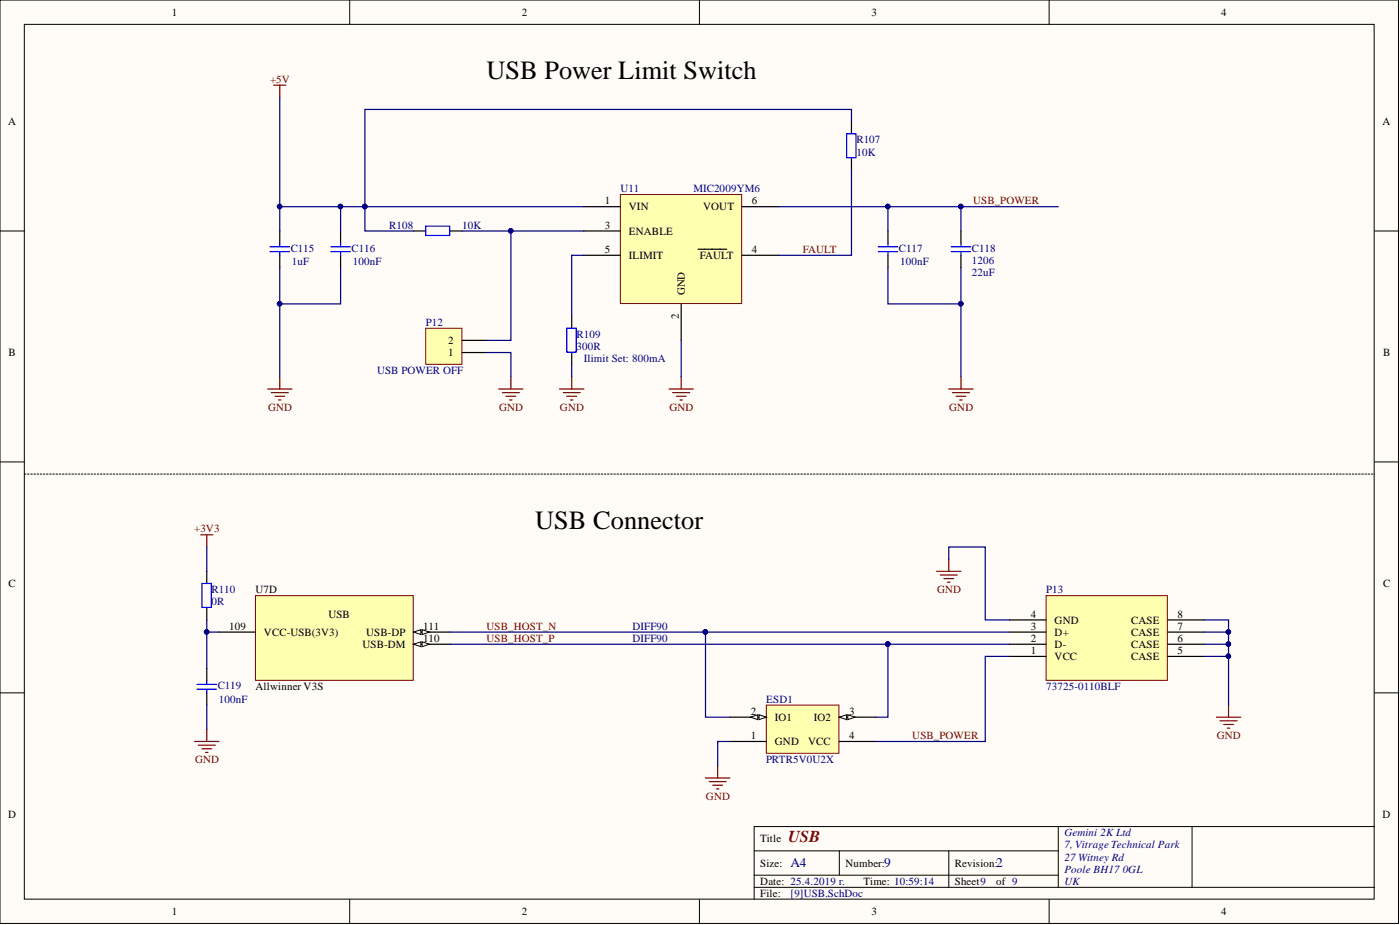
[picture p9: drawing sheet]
<svg xmlns="http://www.w3.org/2000/svg" width="292mm" height="193mm" viewBox="0 0 292 193" stroke-linecap="round" stroke-linejoin="round" font-family="sans-serif">
<g fill="#fffcf8" stroke="#000" stroke-width=".21">
<path d="M0 0h291.8v192.6h-291.8z"/>
<path d="M5.1 5.1h281.6v182.5h-281.6z"/>
</g>
<g fill="none" stroke="#000" stroke-width=".21">
<path d="M73 0v5.1M145.9 0v5.1M218.9 0v5.1M0 48.2h5.1M286.8 48.2h5.1M0 96.4h5.1M286.8 96.4h5.1M0 144.5h5.1M286.8 144.5h5.1M157.3 177.5h63.5M175.1 177.5v5.1M198 177.5v7.6"/>
<path d="M220.8 172.4v12.7M248.7 172.4h-91.4v15.2M286.8 172.4h-38.1v12.7M73 187.6v5.1M145.9 187.6v5.1M157.3 185.1h129.5M157.3 182.6h63.5M218.9 187.6v5.1"/>
</g>
<path d="M53.3 124.3h32.9v17.6h-32.9z" fill="#ffffb0" stroke="#800000" stroke-width=".21"/>
<path d="M45.7 131.9h7.6M86.3 134.4h7.6" fill="none" stroke="#000" stroke-width=".25"/>
<path d="M86.3 134.4l1.5-.5v1z" fill="#fffcf8"/>
<path d="M86.3 134.4l1.5-.5v1z" fill="none" stroke="#000" stroke-width=".21"/>
<path d="M88.1 133.9l1.5 .5-1.5 .5z" fill="#fffcf8"/>
<path d="M88.1 133.9l1.5 .5-1.5 .5z" fill="none" stroke="#000" stroke-width=".21"/>
<path d="M86.3 131.9h7.6" fill="none" stroke="#000" stroke-width=".25"/>
<path d="M86.3 131.9l1.5-.5v1z" fill="#fffcf8"/>
<path d="M86.3 131.9l1.5-.5v1z" fill="none" stroke="#000" stroke-width=".21"/>
<path d="M88.1 131.4l1.5 .5-1.5 .5z" fill="#fffcf8"/>
<path d="M88.1 131.4l1.5 .5-1.5 .5z" fill="none" stroke="#000" stroke-width=".21"/>
<path d="M43.1 119.2v2.5M43.1 126.8v2.5M43.1 139.5v2.5M43.1 144.5v2.6" fill="none" stroke="#000" stroke-width=".25"/>
<path d="M42.1 121.7h2v5h-2zM41.1 142.8h4.1M41.1 143.8h4.1M43.1 142v.8M43.1 143.8v.7" fill="none" stroke="#00f" stroke-width=".25"/>
<path d="M41.9 111.6h2.5M43.1 111.6v2.5M40.6 154.7h5.1M41.4 155.4h3.5M42.1 156.2h2.1M42.9 157h.5M43.1 152.1v2.6" fill="none" stroke="#800000" stroke-width=".25"/>
<path d="M218.3 124.3h25.3v17.6h-25.3z" fill="#ffffb0" stroke="#800000" stroke-width=".21"/>
<path d="M210.6 136.9h7.7M210.6 134.4h7.7M210.6 131.9h7.7M210.6 129.3h7.7M243.6 136.9h7.7M243.6 134.4h7.7M243.6 131.9h7.7M243.6 129.3h7.7" fill="none" stroke="#000" stroke-width=".25"/>
<path d="M195.4 119.2h5.1M196.2 119.9h3.5M198 116.7v2.5M196.9 120.7h2.1M197.7 121.5h.5M253.8 149.6h5.1M254.6 150.4h3.5M255.3 151.1h2M256.1 151.9h.5M256.3 147.1v2.5" fill="none" stroke="#800000" stroke-width=".25"/>
<path d="M159.9 147.1h15.1v10h-15.1z" fill="#ffffb0" stroke="#800000" stroke-width=".21"/>
<path d="M152.3 154.7h7.6M152.3 149.6h7.6" fill="none" stroke="#000" stroke-width=".25"/>
<path d="M158.4 149.1l1.5 .5-1.5 .5z" fill="#fffcf8"/>
<path d="M158.4 149.1l1.5 .5-1.5 .5z" fill="none" stroke="#000" stroke-width=".21"/>
<path d="M156.6 149.6l1.5-.5v1z" fill="#fffcf8"/>
<path d="M156.6 149.6l1.5-.5v1z" fill="none" stroke="#000" stroke-width=".21"/>
<path d="M175.1 154.7h7.6M175.1 149.6h7.6" fill="none" stroke="#000" stroke-width=".25"/>
<path d="M175.1 149.6l1.5-.5v1z" fill="#fffcf8"/>
<path d="M175.1 149.6l1.5-.5v1z" fill="none" stroke="#000" stroke-width=".21"/>
<path d="M176.9 149.1l1.5 .5-1.5 .5z" fill="#fffcf8"/>
<path d="M176.9 149.1l1.5 .5-1.5 .5z" fill="none" stroke="#000" stroke-width=".21"/>
<path d="M149.7 159.8v2.5M147.2 162.3h5.1M148 163.1h3.5M148.7 163.8h2.1M149.5 164.6h.5" fill="none" stroke="#800000" stroke-width=".25"/>
<path d="M129.4 40.6h25.3v22.7h-25.3z" fill="#ffffb0" stroke="#800000" stroke-width=".21"/>
<g fill="none" stroke="#000" stroke-width=".25">
<path d="M58.4 48.2v2.5M58.4 53.3v2.5M71.1 48.2v2.5M71.1 53.3v2.5M86.3 48.2h2.5M93.9 48.2h2.5M121.8 43.1h7.6M121.8 48.2h7.6M121.8 53.3h7.6M145.7 52h5.9M154.8 43.1h7.6M154.8 53.3h7.6"/>
<path d="M119.3 65.9v2.6M119.3 73.5v2.6M142.1 63.4v7.6"/>
</g>
<g fill="none" stroke="#800000" stroke-width=".25">
<path d="M57.1 17.8h2.5M58.4 17.8v2.5M58.4 78.6v2.6M119.3 78.6v2.6M142.1 78.6v2.6M55.8 81.2h5.1M56.6 81.9h3.5M57.4 82.7h2M58.1 83.4h.5M116.7 81.2h5.1M117.5 81.9h3.6M118.3 82.7h2"/>
<path d="M119 83.4h.5M139.6 81.2h5.1M140.3 81.9h3.6M141.1 82.7h2M141.9 83.4h.5"/>
</g>
<path d="M56.3 51.5h4.1M56.3 52.5h4.1M58.4 50.7v.8M58.4 52.5v.8M69 51.5h4.1M69 52.5h4.1M71.1 50.7v.8M71.1 52.5v.8M88.8 47.2h5v1.9h-5zM118.3 68.5h1.9v5h-1.9z" fill="none" stroke="#00f" stroke-width=".25"/>
<path d="M88.8 68.5h7.6v7.5h-7.6z" fill="#ffffb0" stroke="#800000" stroke-width=".21"/>
<path d="M177.7 25.4v2.5M177.7 33v2.5M185.3 48.2v2.5M185.3 53.3v2.5M200.5 48.2v2.5M200.5 53.3v2.5M96.4 73.5h5.1M96.4 71h5.1" fill="none" stroke="#000" stroke-width=".25"/>
<path d="M106.6 78.6v2.6M200.5 78.6v2.6M104.1 81.2h5M104.8 81.9h3.6M105.6 82.7h2M106.3 83.4h.5M198 81.2h5M198.7 81.9h3.6M199.5 82.7h2M200.2 83.4h.5" fill="none" stroke="#800000" stroke-width=".25"/>
<path d="M176.6 27.9h2v5h-2zM183.2 51.5h4.1M183.2 52.5h4.1M185.3 50.7v.8M185.3 52.5v.8M198.5 51.5h4M198.5 52.5h4M200.5 50.7v.8M200.5 52.5v.8" fill="none" stroke="#00f" stroke-width=".25"/>
<path d="M5.1 98.9h281.7" fill="none" stroke="#000" stroke-width=".21" stroke-dasharray=".3 .3"/>
<g fill="none" stroke="#000080" stroke-width=".25">
<path d="M58.4 20.3v22.8h63.4M177.7 25.4v-2.6h-101.6v25.4h10.2M177.7 35.5v17.8h-15.3M58.4 55.8v7.6h12.7v-7.6M58.4 43.1v5.1M71.1 43.1v5.1M96.4 48.2h25.4M106.6 48.2v22.8h-5.1M121.8 53.3h-2.5v12.6M162.4 43.1h58.4M185.3 55.8v7.6h15.2M185.3 43.1v5.1"/>
<path d="M200.5 55.8v22.8M200.5 43.1v5.1M58.4 63.4v15.2M101.5 73.5h5.1v5.1M119.3 76.1v2.5M142.1 71v7.6M43.1 114.1v5.1M198 116.7v-2.6h7.6v15.2h5M43.1 129.3v2.6h2.6M43.1 131.9v7.6M93.9 134.4h116.7M93.9 131.9h116.7"/>
<path d="M147.2 131.9v17.7h5.1M185.3 134.4v15.2h-2.6M210.6 136.9h-5v17.8h-22.9M251.3 129.3h5v17.8M251.3 136.9h5M251.3 134.4h5M251.3 131.9h5M43.1 147.1v5M152.3 154.7h-2.6v5.1"/>
</g>
<g fill="#000080" stroke="#000080" stroke-width=".21">
<circle cx="43.1" cy="131.8" r=".47"/>
<circle cx="256.3" cy="136.9" r=".47"/>
<circle cx="256.3" cy="134.4" r=".47"/>
<circle cx="256.3" cy="131.8" r=".47"/>
<circle cx="147.2" cy="131.8" r=".47"/>
<circle cx="185.2" cy="134.4" r=".47"/>
<circle cx="71" cy="43.1" r=".47"/>
<circle cx="58.3" cy="43.1" r=".47"/>
<circle cx="58.3" cy="63.4" r=".47"/>
<circle cx="76.1" cy="43.1" r=".47"/>
<circle cx="106.6" cy="48.1" r=".47"/>
<circle cx="185.2" cy="43.1" r=".47"/>
<circle cx="200.5" cy="43.1" r=".47"/>
<circle cx="200.5" cy="63.4" r=".47"/>
</g>
<g font-size="5.5">
<text x="101.5" y="16.6">USB Power Limit Switch</text>
<text x="111.7" y="110.4">USB Connector</text>
</g>
<text font-size="3.5" fill="#800000" x="164.5" y="175.7">USB</text>
<g font-size="2.8" fill="#000080">
<text x="165" y="181">A4</text>
<text x="184.5" y="181">9</text>
<text x="207.9" y="181">2</text>
</g>
<g font-size="2.3">
<text x="35.9" y="3.3">1</text>
<text x="108.9" y="3.3">2</text>
<text x="181.8" y="3.3">3</text>
<text x="254.8" y="3.3">4</text>
<text x="1.7" y="26.1">A</text>
<text x="288.5" y="26.1">A</text>
<text x="126.2" y="42.6">1</text>
<text x="126.2" y="47.7">3</text>
<text x="131.2" y="43.9">VIN</text>
<text x="146.7" y="43.9">VOUT</text>
<text x="156.8" y="42.6">6</text>
<text x="126.2" y="52.8">5</text>
<text x="131.2" y="48.9">ENABLE</text>
<text x="156.8" y="52.8">4</text>
<text x="131.2" y="54">ILIMIT</text>
<text x="146" y="54">FAULT</text>
<text x="142.9" y="61.6" transform="rotate(-90 142.9 61.6)">GND</text>
<text x="93.5" y="71.8">2</text>
<text x="141.6" y="66.6" transform="rotate(-90 141.6 66.6)">2</text>
<text x="1.8" y="74.3">B</text>
<text x="93.5" y="74.3">1</text>
<text x="288.6" y="74.3">B</text>
<text x="1.8" y="122.5">C</text>
<text x="53.3" y="123.8">U7D</text>
<text x="288.6" y="122.5">C</text>
<text x="47.8" y="131.4">109</text>
<text x="68.5" y="128.8">USB</text>
<text x="88.3" y="131.4">111</text>
<text x="215" y="131.4">3</text>
<text x="215" y="128.8">4</text>
<text x="220" y="130.1">GND</text>
<text x="236" y="130.1">CASE</text>
<text x="245.7" y="131.4">7</text>
<text x="245.7" y="128.8">8</text>
<text x="55.1" y="132.6">VCC-USB(3V3)</text>
<text x="75.6" y="135.2">USB-DM</text>
<text x="76.4" y="132.6">USB-DP</text>
<text x="88.3" y="133.9">110</text>
<text x="215" y="136.4">1</text>
<text x="215" y="133.9">2</text>
<text x="220" y="137.7">VCC</text>
<text x="220" y="135.2">D-</text>
<text x="220" y="132.6">D+</text>
<text x="236" y="137.7">CASE</text>
<text x="236" y="135.2">CASE</text>
<text x="236" y="132.6">CASE</text>
<text x="245.7" y="136.4">5</text>
<text x="245.7" y="133.9">6</text>
<text x="53.3" y="144">Allwinner V3S</text>
<text x="156.7" y="149.1">2</text>
<text x="177.1" y="149.1">3</text>
<text x="156.7" y="154.2">1</text>
<text x="161.7" y="155.4">GND</text>
<text x="161.7" y="150.4">IO1</text>
<text x="168.6" y="155.4">VCC</text>
<text x="169.8" y="150.4">IO2</text>
<text x="177.1" y="154.2">4</text>
<text x="1.7" y="170.7">D</text>
<text x="288.5" y="170.7">D</text>
<text x="158.6" y="175.7">Title</text>
<text x="158.6" y="180.8">Size:</text>
<text x="158.6" y="184.6">Date: 25.4.2019 г.</text>
<text x="176.4" y="180.8">Number:</text>
<text x="180.2" y="184.6">Time: 10:59:14</text>
<text x="199.2" y="180.8">Revision:</text>
<text x="199.2" y="184.6">Sheet9</text>
<text x="207.9" y="184.6">of 9</text>
<text x="35.9" y="190.9">1</text>
<text x="108.9" y="190.9">2</text>
<text x="158.6" y="187.1">File:</text>
<text x="181.8" y="190.9">3</text>
<text x="254.8" y="190.9">4</text>
</g>
<g font-size="2.3" fill="#800000">
<text x="56.3" y="17.3">+5V</text>
<text x="203" y="42.6">USB_POWER</text>
<text x="167.5" y="52.8">FAULT</text>
<text x="55.9" y="85.7">GND</text>
<text x="104.1" y="85.7">GND</text>
<text x="116.8" y="85.7">GND</text>
<text x="139.7" y="85.7">GND</text>
<text x="198" y="85.7">GND</text>
<text x="40.5" y="111.1">+3V3</text>
<text x="195.5" y="123.8">GND</text>
<text x="101.5" y="131.4">USB_HOST_N</text>
<text x="101.5" y="133.9">USB_HOST_P</text>
<text x="190.3" y="154.2">USB_POWER</text>
<text x="253.9" y="154.2">GND</text>
<text x="40.7" y="159.2">GND</text>
<text x="147.3" y="166.9">GND</text>
</g>
<g font-size="2.3" fill="#000080">
<text x="178.7" y="29.9">R107</text>
<text x="178.7" y="32.5">10K</text>
<text x="129.4" y="40.1">U11</text>
<text x="144.7" y="40.1">MIC2009YM6</text>
<text x="81.2" y="47.7">R108</text>
<text x="96.4" y="47.7">10K</text>
<text x="60.7" y="52.5">C115</text>
<text x="73.3" y="52.5">C116</text>
<text x="187.6" y="52.5">C117</text>
<text x="202.8" y="52.5">C118</text>
<text x="60.9" y="55.3">1uF</text>
<text x="73.6" y="55.3">100nF</text>
<text x="187.8" y="55.3">100nF</text>
<text x="202.8" y="57.6">22uF</text>
<text x="202.8" y="55">1206</text>
<text x="88.8" y="68">P12</text>
<text x="120.3" y="70.5">R109</text>
<text x="120.3" y="73">300R</text>
<text x="121.8" y="75.6">Ilimit Set: 800mA</text>
<text x="78.7" y="78.1">USB POWER OFF</text>
<text x="44.2" y="123.8">R110</text>
<text x="218.3" y="123.8">P13</text>
<text x="44.2" y="126.3">0R</text>
<text x="132" y="131.4">DIFF90</text>
<text x="132" y="133.9">DIFF90</text>
<text x="45.4" y="143.8">C119</text>
<text x="45.7" y="146.6">100nF</text>
<text x="159.9" y="146.6">ESD1</text>
<text x="218.3" y="144">73725-0110BLF</text>
<text x="159.9" y="159.2">PRTR5V0U2X</text>
<text x="222.1" y="174.5">Gemini 2K Ltd</text>
<text x="222.1" y="177">7, Vitrage Technical Park</text>
<text x="222.1" y="179.5">27 Witney Rd</text>
<text x="222.1" y="182.1">Poole BH17</text>
<text x="222.1" y="184.6">UK</text>
<text x="234.2" y="182.1">0GL</text>
<text x="165" y="187.1">[9]USB.SchDoc</text>
</g>
</svg>
